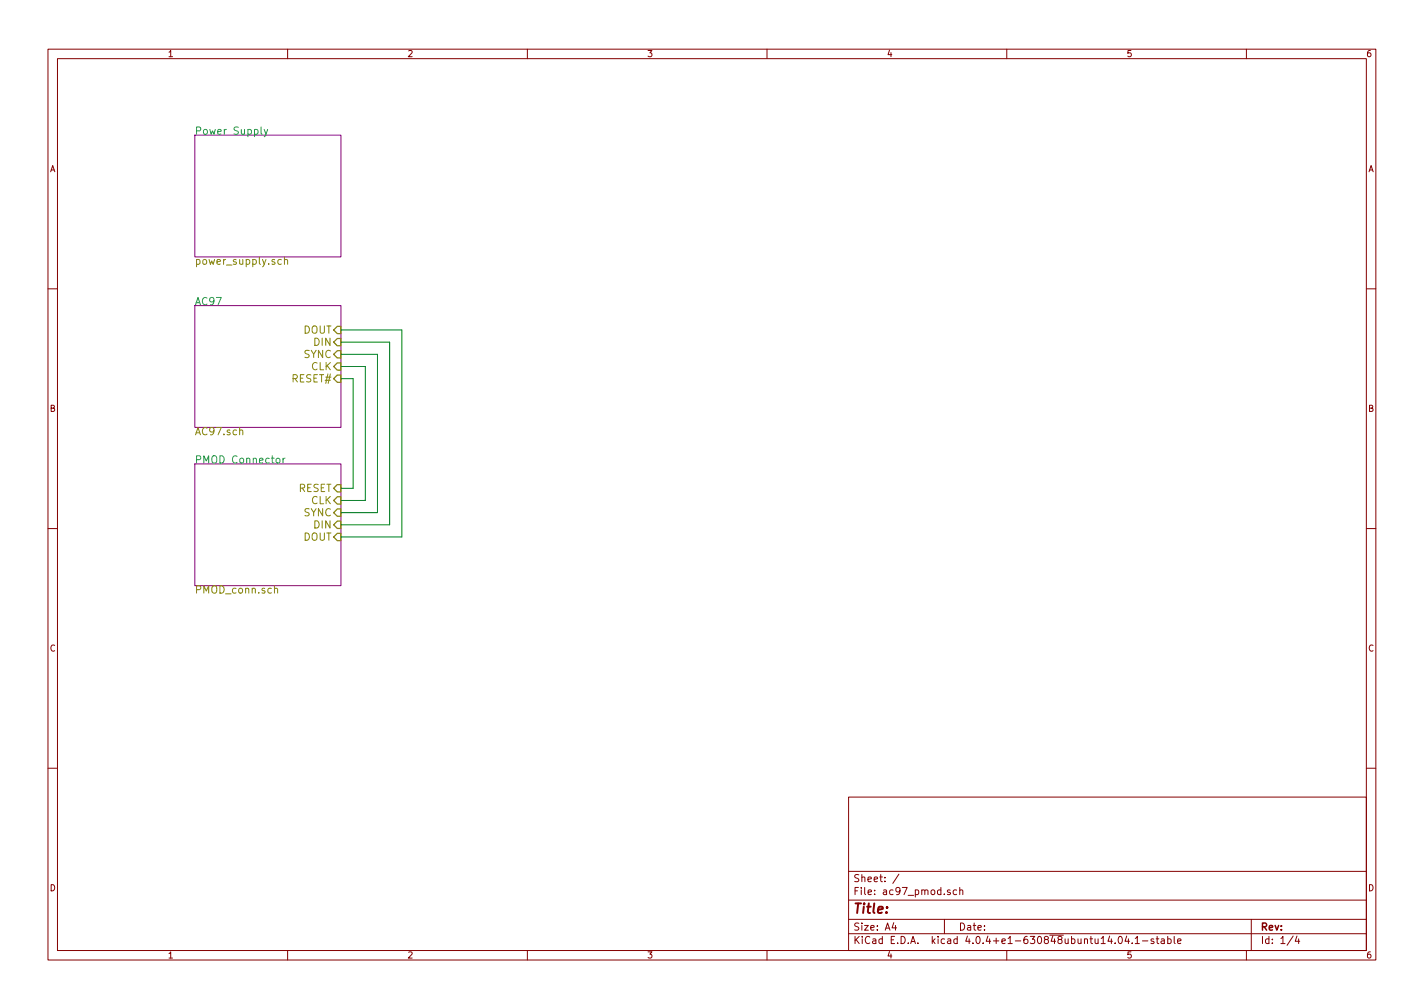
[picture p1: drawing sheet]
EESchema Schematic File Version 2
LIBS:power
LIBS:device
LIBS:transistors
LIBS:conn
LIBS:linear
LIBS:regul
LIBS:74xx
LIBS:cmos4000
LIBS:adc-dac
LIBS:memory
LIBS:xilinx
LIBS:microcontrollers
LIBS:dsp
LIBS:microchip
LIBS:analog_switches
LIBS:motorola
LIBS:texas
LIBS:intel
LIBS:audio
LIBS:interface
LIBS:digital-audio
LIBS:philips
LIBS:display
LIBS:cypress
LIBS:siliconi
LIBS:opto
LIBS:atmel
LIBS:contrib
LIBS:valves
LIBS:wbraun_ic_lib
LIBS:ac97_pmod-cache
EELAYER 25 0
EELAYER END
$Descr A4 11693 8268
encoding utf-8
Sheet 1 4
Title ""
Date ""
Rev ""
Comp ""
Comment1 ""
Comment2 ""
Comment3 ""
Comment4 ""
$EndDescr
$Sheet
S 1600 1100 1200 1000
U 576B2442
F0 "Power Supply" 60
F1 "power_supply.sch" 60
$EndSheet
$Sheet
S 1600 2500 1200 1000
U 576F6AA6
F0 "AC97" 60
F1 "AC97.sch" 60
F2 "DOUT" I R 2800 2700 60 
F3 "DIN" I R 2800 2800 60 
F4 "SYNC" I R 2800 2900 60 
F5 "CLK" I R 2800 3000 60 
F6 "RESET#" I R 2800 3100 60 
$EndSheet
$Sheet
S 1600 3800 1200 1000
U 577ED8AD
F0 "PMOD Connector" 60
F1 "PMOD_conn.sch" 60
F2 "CLK" I R 2800 4100 60 
F3 "SYNC" I R 2800 4200 60 
F4 "DOUT" I R 2800 4400 60 
F5 "DIN" I R 2800 4300 60 
F6 "RESET" I R 2800 4000 60 
$EndSheet
Wire Wire Line
	2800 3100 2900 3100
Wire Wire Line
	2900 3100 2900 4000
Wire Wire Line
	2900 4000 2800 4000
Wire Wire Line
	2800 3000 3000 3000
Wire Wire Line
	3000 3000 3000 4100
Wire Wire Line
	3000 4100 2800 4100
Wire Wire Line
	2800 2900 3100 2900
Wire Wire Line
	3100 2900 3100 4200
Wire Wire Line
	3100 4200 2800 4200
Wire Wire Line
	2800 2800 3200 2800
Wire Wire Line
	3200 2800 3200 4300
Wire Wire Line
	3200 4300 2800 4300
Wire Wire Line
	2800 2700 3300 2700
Wire Wire Line
	3300 2700 3300 4400
Wire Wire Line
	3300 4400 2800 4400
$EndSCHEMATC
